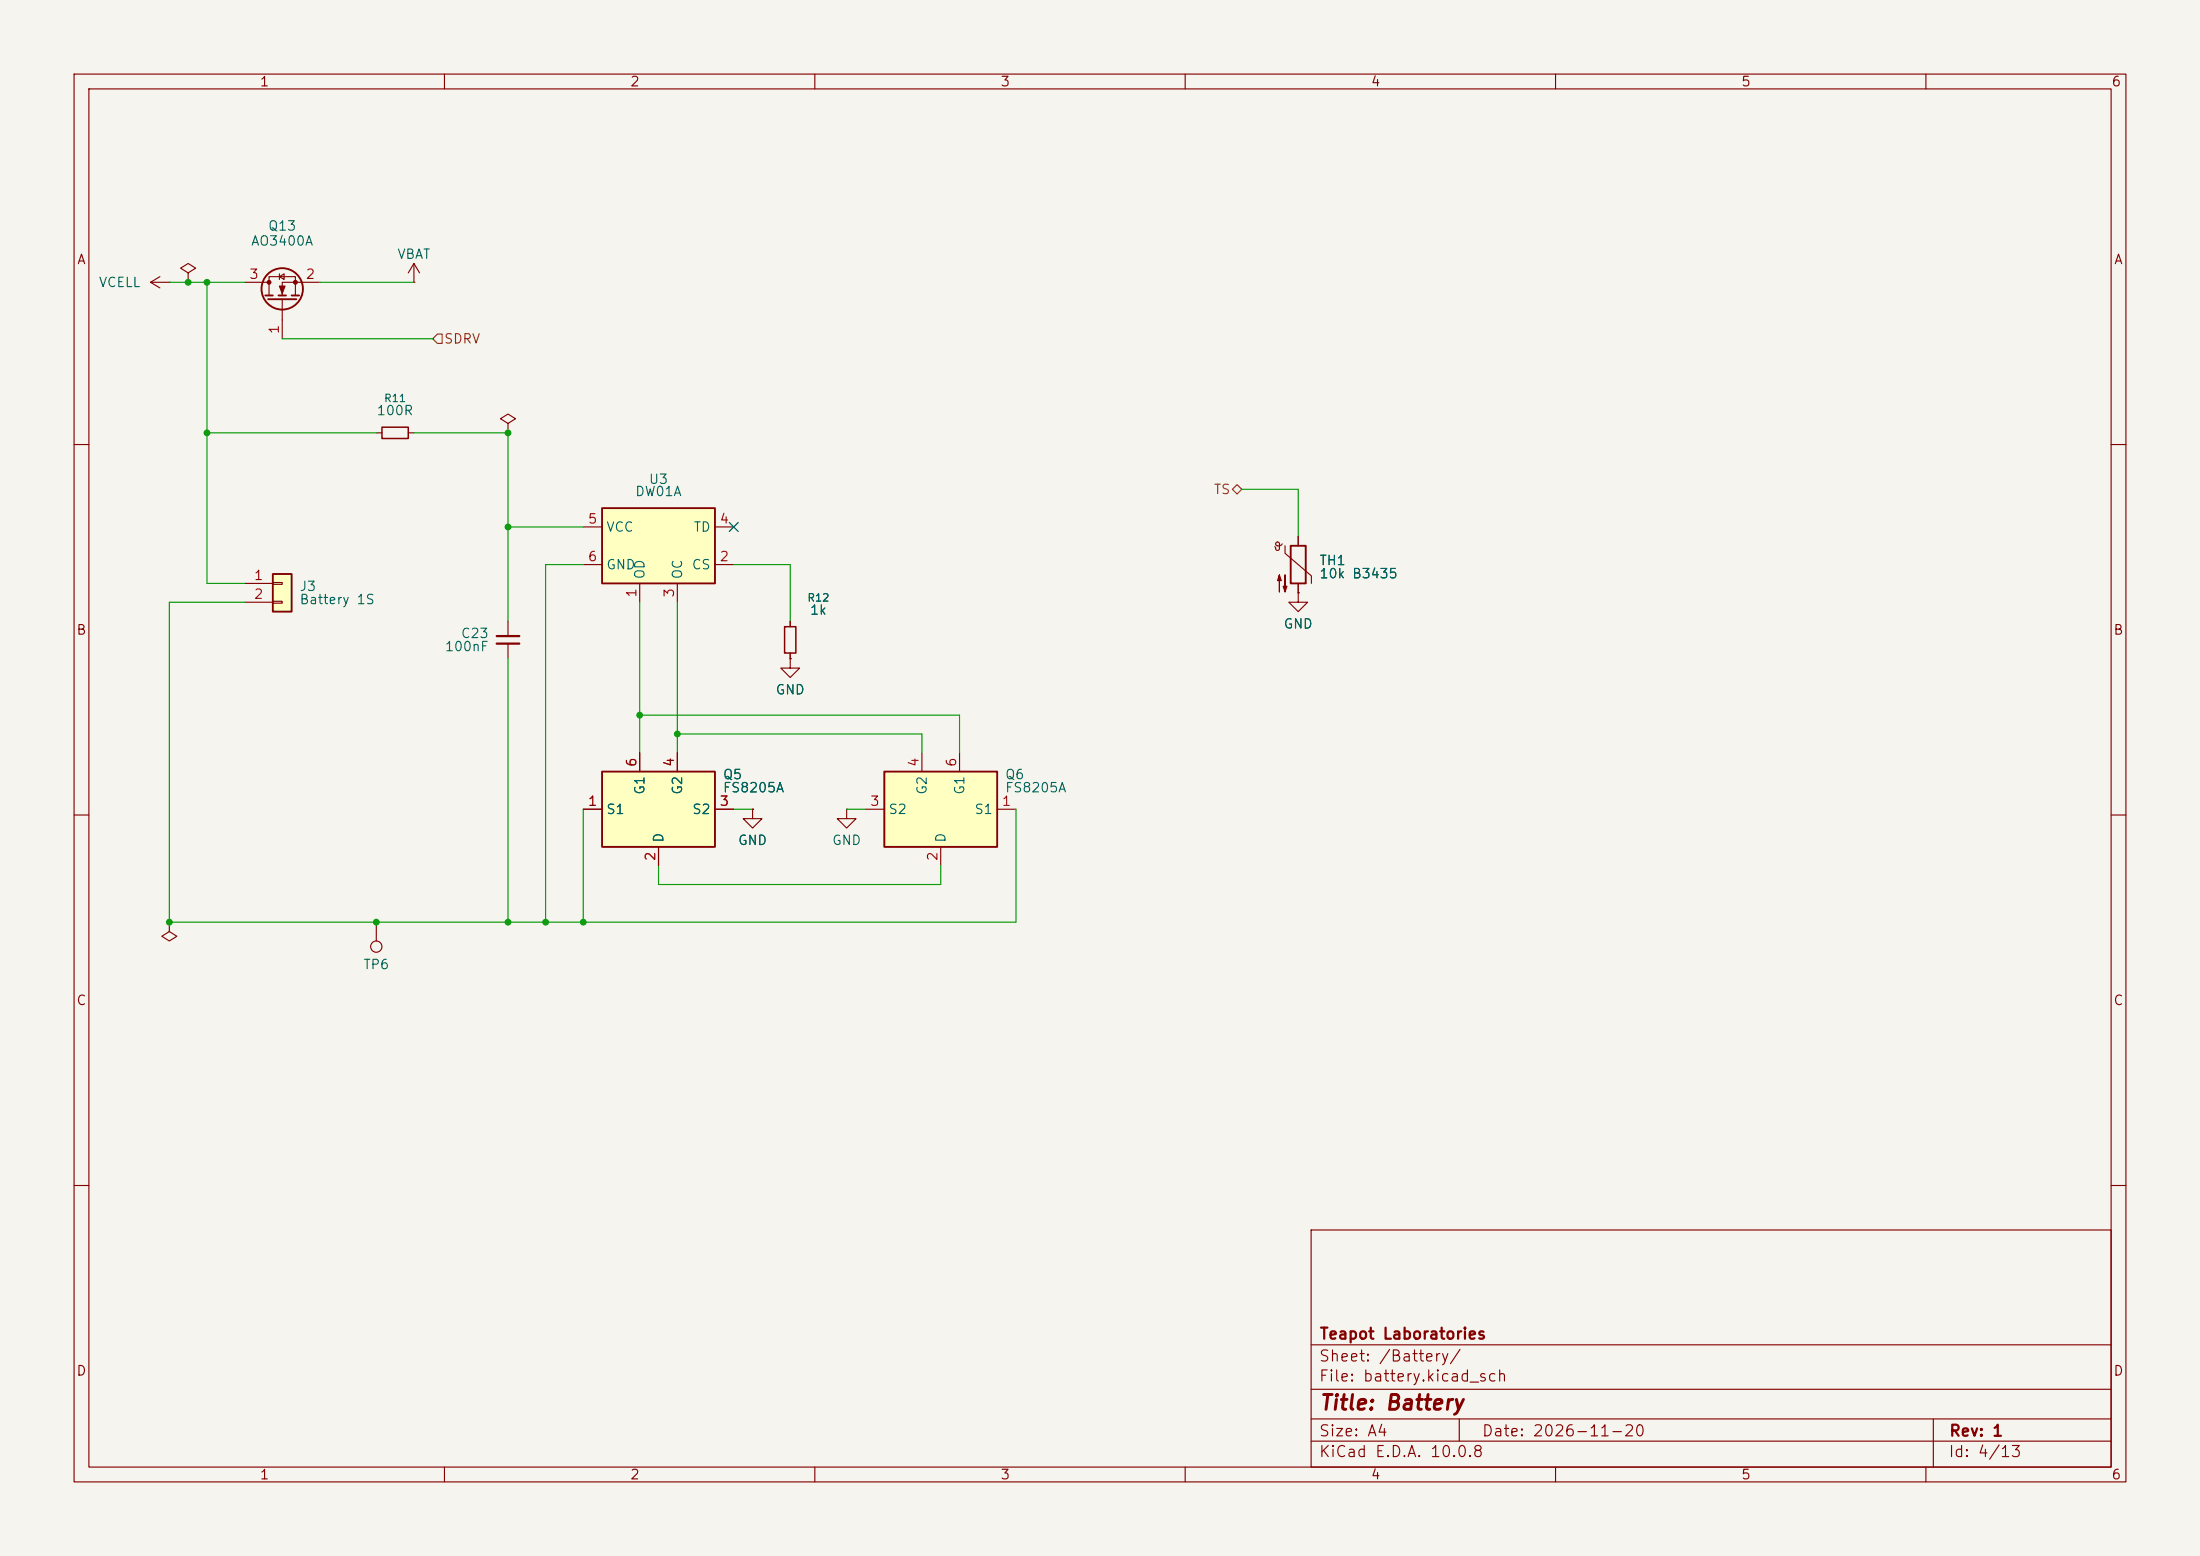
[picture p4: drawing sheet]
<svg xmlns="http://www.w3.org/2000/svg" width="297mm" height="210mm" viewBox="0 0 297 210" stroke-linecap="round" stroke-linejoin="round" font-family="sans-serif">
<path d="M0 0h297v210h-297z" fill="#f5f4ef" stroke="#f5f4ef" stroke-width=".14"/>
<g fill="none" stroke="#840000" stroke-width=".15">
<path d="M10 10h277v190h-277zM12 12h273v186h-273zM60 10v2M110 10v2M160 10v2M210 10v2M260 10v2M10 60h2M285 60h2M10 110h2M285 110h2M10 160h2"/>
<path d="M177 166h108v32h-108zM285 160h2M60 198v2M110 198v2M160 198v2M177 194.5h108M177 191.5h108M177 187.5h108M177 181.5h108M197 191.5v3M210 198v2M260 198v2"/>
<path d="M261 191.5v6.5"/>
</g>
<path d="M81.3 68.6h15.2v10.1h-15.2z" fill="#ffffc2"/>
<path d="M81.3 68.6h15.2v10.1h-15.2z" fill="none" stroke="#840000" stroke-width=".25"/>
<path d="M78.7 76.2h2.6M78.7 71.1h2.6M86.4 78.7v2.6M91.4 78.7v2.6M96.5 76.2h2.6M96.5 71.1h2.6" fill="none" stroke="#840000" stroke-width=".15"/>
<path d="M119.4 104.1h15.2v10.2h-15.2z" fill="#ffffc2"/>
<g fill="none" stroke="#840000" stroke-width=".25">
<path d="M35.8 39.9h1M37.6 39.9h1M39.4 39.9h1M36.2 40.4h3.8M174.2 73.7h2.1v5h-2.1zM119.4 104.1h15.2v10.2h-15.2z"/>
<circle cx="38.1" cy="39" r="2.79"/>
</g>
<g fill="none" stroke="#840000" stroke-width=".15">
<path d="M20.3 38.1l1.3 .8M20.3 38.1h2.6M21.6 37.3l-1.3 .8M22.9 38.1h.1M25.4 36.8l1-.6-1-.6-1 .6 1 .6v1.3M25.4 38.1h.1M33 38.1h3.3M36.3 39.9v-2.6h3.6v2.6M37.7 37.3l.7-.3v.7zM37.7 37v.7M43.2 38.1h-5.1v1.8M55.9 38.1h.1"/>
<path d="M55.9 35.6l-.8 1.2M55.9 35.6l.7 1.2M55.9 35.6v2.5M38.1 40.4v5.3M50.8 58.4h.8M55.1 58.4h.8M172.1 73.8l.1 .1v.1M173.1 73.4a.44 .44 0 0 1-.5 .3 .44 .44 0 0 1-.4-.4l.2-.1 .3 .1v.7l-.1 .2-.2 .1-.2-.3M173.5 73.7v1l3.5 3v1M175.3 72.4v1.3M175.3 78.7v1.3M175.3 80v1.3h1.2l-1.2 1.3-1.3-1.3h1.3"/>
<path d="M175.3 80h.1M101.6 109.2v1.3h1.3l-1.3 1.3-1.3-1.3h1.3M101.6 109.2h.1M116.8 109.2h2.6M124.5 101.6v2.5M127 114.3v2.5M129.5 101.6v2.5M134.6 109.2h2.6"/>
</g>
<g fill="#840000" stroke="#840000" stroke-width=".15">
<path d="M172.7 77.6l.3 .8h-.5l.2-.8v2.3z"/>
<path d="M173.5 77.6v2.3l-.3-.8h.5l-.2 .8z"/>
<path d="M37.7 38.6h.8l-.4 1z"/>
<circle cx="36.3" cy="38.1" r=".25"/>
<circle cx="39.9" cy="38.1" r=".25"/>
</g>
<path d="M51.6 57.7h3.5v1.5h-3.5z" fill="none" stroke="#840000" stroke-width=".2"/>
<path d="M81.3 104.1h15.2v10.2h-15.2z" fill="#ffffc2"/>
<path d="M81.3 104.1h15.2v10.2h-15.2z" fill="none" stroke="#840000" stroke-width=".25"/>
<path d="M78.7 109.2h2.6M86.4 101.6v2.5M88.9 114.3v2.5M91.4 101.6v2.5M96.5 109.2h2.6M114.3 109.2v1.3h1.3l-1.3 1.3-1.3-1.3h1.3M114.3 109.2h.1" fill="none" stroke="#840000" stroke-width=".15"/>
<path d="M36.8 77.5h2.6v5.1h-2.6z" fill="#ffffc2"/>
<path d="M36.8 77.5h2.6v5.1h-2.6z" fill="none" stroke="#840000" stroke-width=".25"/>
<g fill="none" stroke="#840000" stroke-width=".15">
<path d="M68.6 57.2l1-.7-1-.6-1 .6 1 .7v1.2M68.6 58.4h.1M33 78.7h3.8M36.8 78.6h1.3v.3h-1.3zM175.3 72.4v1.3M175.3 78.7v1.3M33 81.3h3.8M36.8 81.2h1.3v.2h-1.3zM68.6 83.8v2.1M68.6 86.9v2M106.7 88.9v1.3h1.2l-1.2 1.2-1.3-1.2h1.3M106.7 88.9h.1"/>
<path d="M106.7 83.8v.8M106.7 88.1v.8M175.3 80h.1M78.7 109.2h2.6M86.4 101.6v2.5M88.9 114.3v2.5M91.4 101.6v2.5M96.5 109.2h2.6M101.6 109.2h.1M22.9 124.5v1.2l1 .7-1 .6-1.1-.6 1.1-.7M22.9 124.5h.1M50.8 124.5v2.5"/>
<circle cx="50.8" cy="127.8" r=".76"/>
</g>
<path d="M105.9 84.6h1.5v3.5h-1.5z" fill="none" stroke="#840000" stroke-width=".2"/>
<path d="M67.1 85.9h3M67.1 86.9h3" fill="none" stroke="#840000" stroke-width=".3"/>
<path d="M59.1 45.1h.6v1.3h-.6l-.7-.7zM166.4 66l.6-.6 .6 .6-.6 .7z" fill="none" stroke="#725600" stroke-width=".15"/>
<g fill="none" stroke="#009600" stroke-width=".15">
<path d="M22.9 38.1h10.1M27.9 38.1v40.6h5.1M43.2 38.1h12.7M27.9 58.4h22.9M38.1 45.7h20.3M55.9 58.4h12.7v25.4M68.6 71.1h10.1M78.7 76.2h-5v48.3M99.1 76.2h7.6v7.6M167.6 66h7.7v6.4M33 81.3h-10.1v43.2h114.3v-15.3M68.6 88.9v35.6"/>
<path d="M86.4 81.3v20.3M86.4 96.5h43.1v5.1M91.4 99.1h33.1v2.5M91.4 81.3v20.3M78.7 109.2v15.3M88.9 116.8v2.6h38.1v-2.6M99.1 109.2h2.5M114.3 109.2h2.5"/>
</g>
<path d="M98.5 70.5l1.2 1.2M99.7 70.5l-1.2 1.2" fill="none" stroke="#000084" stroke-width=".15"/>
<g fill="#009600">
<circle cx="68.6" cy="71.1" r=".46"/>
<circle cx="68.6" cy="58.4" r=".46"/>
<circle cx="22.9" cy="124.5" r=".46"/>
<circle cx="27.9" cy="38.1" r=".46"/>
<circle cx="25.4" cy="38.1" r=".46"/>
<circle cx="27.9" cy="58.4" r=".46"/>
<circle cx="50.8" cy="124.5" r=".46"/>
<circle cx="68.6" cy="124.5" r=".46"/>
<circle cx="73.7" cy="124.5" r=".46"/>
<circle cx="78.7" cy="124.5" r=".46"/>
<circle cx="86.4" cy="96.5" r=".46"/>
<circle cx="91.4" cy="99.1" r=".46"/>
</g>
<text font-size="2" fill="#840000" x="178" y="190.8">Title: Battery</text>
<g font-size="1.5" fill="#840000">
<text x="178" y="184.1">Sheet: /Battery/</text>
<text x="178" y="181.1">Teapot Laboratories</text>
<text x="178" y="186.8">File: battery.kicad_sch</text>
<text x="178" y="197">KiCad E.D.A. 10.0.8</text>
<text x="178" y="194.2">Size: A4</text>
<text x="200" y="194.2">Date: 2026-11-20</text>
<text x="263" y="197">Id: 4/13</text>
<text x="263" y="194.2">Rev: 1</text>
</g>
<g font-size="1.3" fill="#840000">
<text x="35" y="12">1</text>
<text x="85" y="12">2</text>
<text x="135" y="12">3</text>
<text x="185" y="12">4</text>
<text x="235" y="12">5</text>
<text x="285" y="12">6</text>
<text x="10.3" y="36">A</text>
<text x="285.3" y="36">A</text>
<text x="10.2" y="86">B</text>
<text x="285.2" y="86">B</text>
<text x="10.2" y="136">C</text>
<text x="285.2" y="136">C</text>
<text x="10.2" y="186">D</text>
<text x="285.2" y="186">D</text>
<text x="35" y="200">1</text>
<text x="85" y="200">2</text>
<text x="135" y="200">3</text>
<text x="185" y="200">4</text>
<text x="235" y="200">5</text>
<text x="285" y="200">6</text>
</g>
<g font-size="1.3" fill="#006464">
<text x="33.8" y="33.5">AO3400A</text>
<text x="36.1" y="31.4">Q13</text>
<text x="53.5" y="35.3">VBAT</text>
<text x="13.2" y="39.1">VCELL</text>
<text x="50.8" y="56.4">100R</text>
<text x="87.5" y="65.6">U3</text>
<text x="85.7" y="67.3">DW01A</text>
<text x="81.8" y="72.1">VCC</text>
<text x="81.8" y="77.2">GND</text>
<text x="93.3" y="77.2">CS</text>
<text x="93.5" y="72.1">TD</text>
<text x="178" y="76.6">TH1</text>
<text x="40.4" y="80.1">J3</text>
<text x="40.4" y="81.9">Battery 1S</text>
<text x="87.3" y="78.3" transform="rotate(-90 87.3 78.3)">OD</text>
<text x="92.4" y="78.3" transform="rotate(-90 92.4 78.3)">OC</text>
<text x="109.2" y="83.3">1k</text>
<text x="178" y="78.4">10k B3435</text>
<text x="60" y="88.2">100nF</text>
<text x="62.1" y="86.4">C23</text>
<text x="173.2" y="85.2">GND</text>
<text x="104.6" y="94">GND</text>
<text x="87.3" y="107.4" transform="rotate(-90 87.3 107.4)">G1</text>
<text x="92.4" y="107.4" transform="rotate(-90 92.4 107.4)">G2</text>
<text x="97.5" y="105.5">Q5</text>
<text x="97.5" y="107.3">FS8205A</text>
<text x="125.4" y="107.4" transform="rotate(-90 125.4 107.4)">G2</text>
<text x="130.5" y="107.4" transform="rotate(-90 130.5 107.4)">G1</text>
<text x="135.6" y="105.5">Q6</text>
<text x="135.6" y="107.3">FS8205A</text>
<text x="81.8" y="110.2">S1</text>
<text x="89.9" y="113.8" transform="rotate(-90 89.9 113.8)">D</text>
<text x="93.4" y="110.2">S2</text>
<text x="119.9" y="110.2">S2</text>
<text x="128" y="113.8" transform="rotate(-90 128 113.8)">D</text>
<text x="131.5" y="110.2">S1</text>
<text x="99.5" y="114.4">GND</text>
<text x="112.2" y="114.4">GND</text>
<text x="48.9" y="131.1">TP6</text>
</g>
<g font-size="1.3" fill="#a90000">
<text x="33.6" y="38">3</text>
<text x="41.2" y="38">2</text>
<text x="38" y="45.2" transform="rotate(-90 38 45.2)">1</text>
<text x="79.3" y="71">5</text>
<text x="97.1" y="71">4</text>
<text x="79.3" y="76.1">6</text>
<text x="97.1" y="76.1">2</text>
<text x="34.2" y="78.6">1</text>
<text x="34.2" y="81.1">2</text>
<text x="86.2" y="80.7" transform="rotate(-90 86.2 80.7)">1</text>
<text x="91.3" y="80.7" transform="rotate(-90 91.3 80.7)">3</text>
<text x="86.2" y="103.6" transform="rotate(-90 86.2 103.6)">6</text>
<text x="91.3" y="103.6" transform="rotate(-90 91.3 103.6)">4</text>
<text x="124.3" y="103.6" transform="rotate(-90 124.3 103.6)">4</text>
<text x="129.4" y="103.6" transform="rotate(-90 129.4 103.6)">6</text>
<text x="79.3" y="109.1">1</text>
<text x="97.1" y="109.1">3</text>
<text x="117.4" y="109.1">3</text>
<text x="135.2" y="109.1">1</text>
<text x="88.8" y="116.3" transform="rotate(-90 88.8 116.3)">2</text>
<text x="126.9" y="116.3" transform="rotate(-90 126.9 116.3)">2</text>
</g>
<g font-size="1.3" fill="#725600">
<text x="59.9" y="46.7">SDRV</text>
<text x="163.8" y="67">TS</text>
</g>
<g font-size="1" fill="#006464">
<text x="51.8" y="54.5">R11</text>
<text x="108.9" y="81.4">R12</text>
</g>
</svg>
